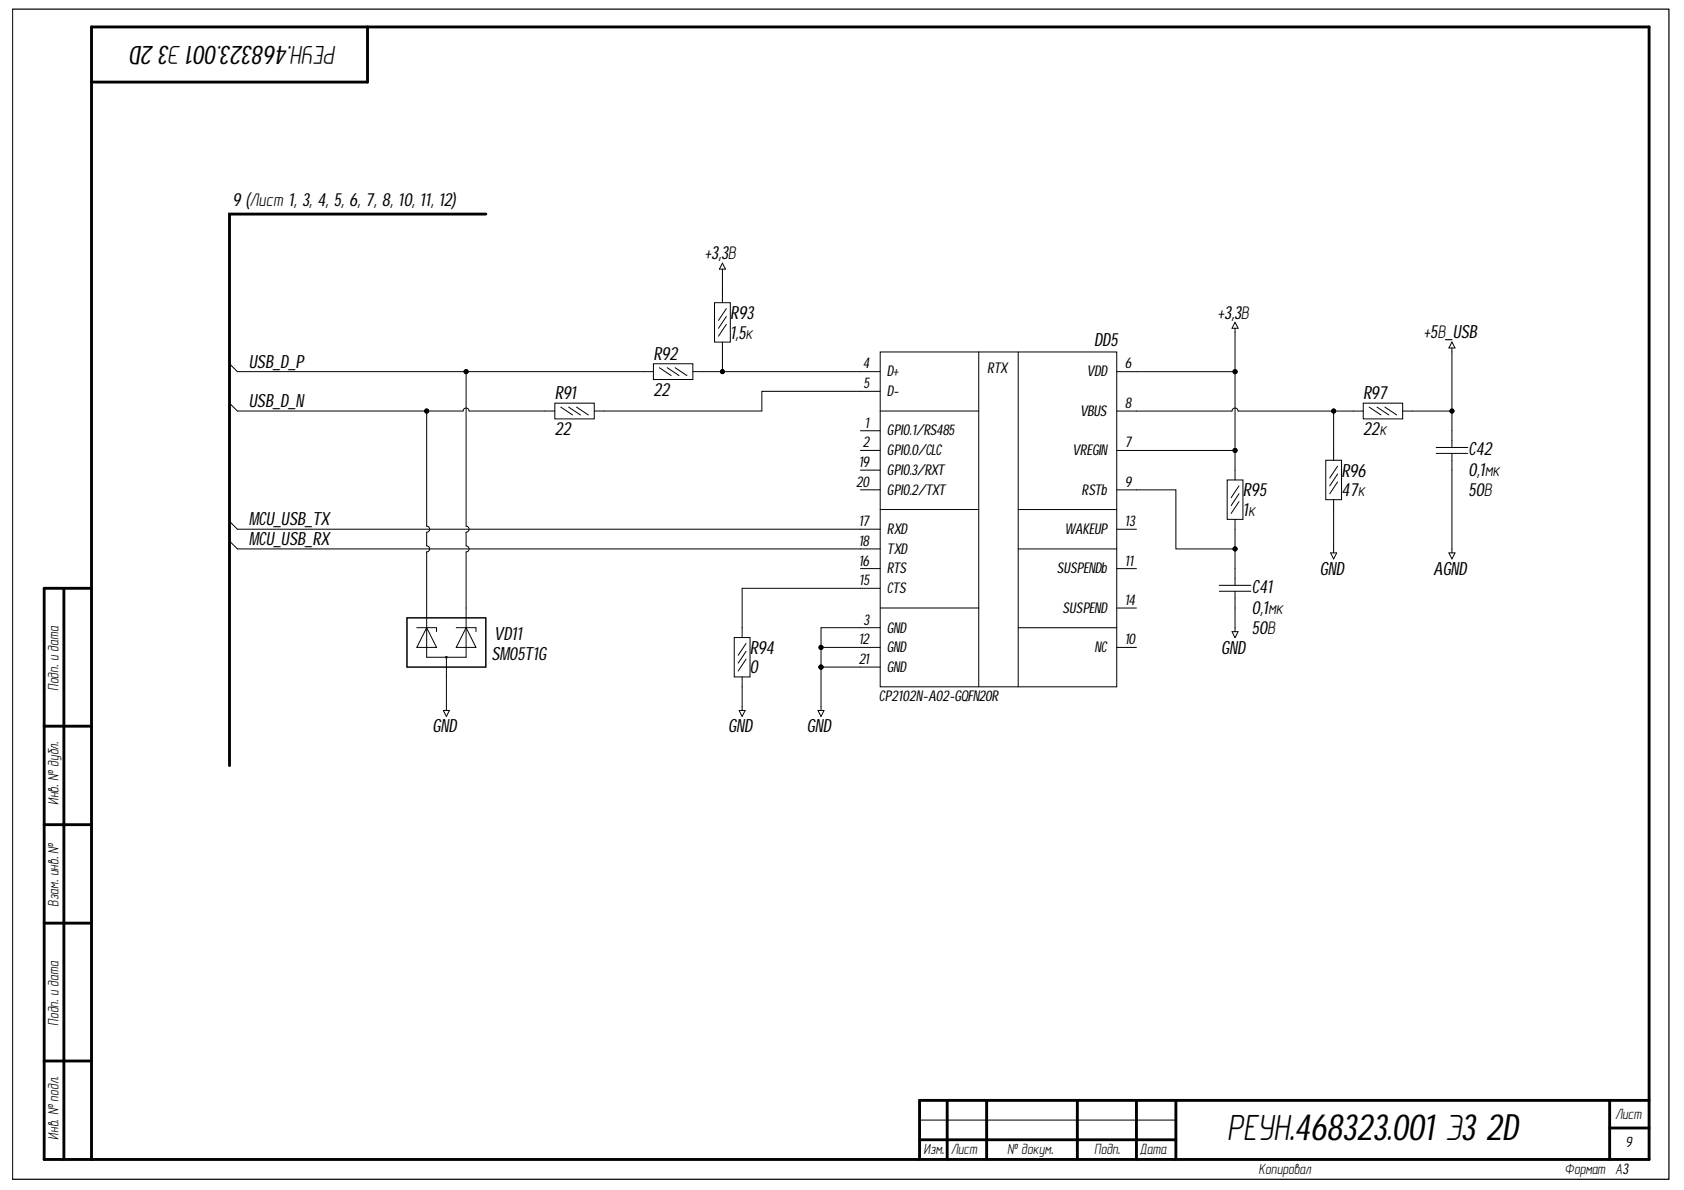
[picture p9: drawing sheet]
<svg xmlns="http://www.w3.org/2000/svg" width="297mm" height="210mm" viewBox="0 0 297 210" stroke-linecap="round" stroke-linejoin="round" font-family="sans-serif">
<g fill="none" stroke="#000" stroke-width=".18">
<path d="M2.2 1.6h292.2v206.4h-292.2zM235.2 79.5v1.7M238.7 72.5h1.8M240.5 71.1h6.9v2.8h-6.9zM241.5 71.8l2.1 1.4M242.9 71.8l2.1 1.4M244.3 71.8l2.1 1.4M247.4 72.5h1.7M253.3 78.9h5.6M253.3 80h5.6M256.1 76v2.9M256.1 80v2.9"/>
<path d="M216.5 84.7h2.7v6.9h-2.7zM217.8 82.9v1.8M217.8 91.6v1.8M218.5 87.1l-1.3 2.1M218.5 88.5l-1.3 2.1M218.5 85.7l-1.3 2.1M233.9 81.2h2.7v6.9h-2.7zM235.2 88.1v1.8M235.9 83.6l-1.4 2.1M235.9 85l-1.4 2.1M235.9 82.2l-1.4 2.1M215.1 103.2h5.5"/>
<path d="M215.1 104.3h5.5M217.8 100.3v2.9M217.8 104.3v3M162.2 197.6h45.2"/>
</g>
<g fill="none" stroke="#000" stroke-width=".51">
<path d="M64.8 4.8v9.7h-48.7M11.3 103.8v100.7M16.1 103.8h-8.3v100.7h283.1v-199.7h-274.8v199.7M7.8 128.1h8.3M7.8 145.5h8.3M7.8 162.8h8.3M7.8 187.1h8.3M162.2 194.1v10.4M162.2 194.1h128.7M167.1 194.1v10.4M174 194.1v10.4M190 194.1v10.4"/>
<path d="M200.5 194.1v10.4M207.4 194.1v10.4M283.9 194.1v10.4M283.9 199h7M162.2 201h45.2"/>
</g>
<path d="M71.8 109h13.9v8.7h-13.9z" fill-rule="evenodd" fill="#fff"/>
<path d="M71.8 109h13.9v8.7h-13.9zM73.5 110.7h3.5v.7M75.3 110.7l1.7 3.5h-3.5zM75.3 107.2v7M78.7 117.7v1.7M80.5 110.7h3.5v.7M82.2 110.7l1.8 3.5h-3.5zM82.2 107.2v7" fill="none" stroke="#000" stroke-width=".18"/>
<circle cx="78.7" cy="115.9" r=".14" fill="#fff"/>
<g fill="none" stroke="#000" stroke-width=".18">
<path d="M126 53.4h2.8v6.9h-2.8zM127.4 51.7v1.7M128.1 55.8l-1.4 2.1M128.1 57.2l-1.4 2.1M128.1 54.4l-1.4 2.1M96.1 72.5h1.8M97.9 71.1h6.9v2.8h-6.9zM98.9 71.8l2.1 1.4M100.3 71.8l2.1 1.4M101.7 71.8l2.1 1.4M104.8 72.5h1.8M113.5 65.6h1.8"/>
<path d="M115.3 64.2h6.9v2.7h-6.9zM116.3 64.9l2.1 1.3M117.7 64.9l2.1 1.3M119.1 64.9l2.1 1.3M122.2 65.6h1.8M127.4 60.3v1.8M255.6 97.5h1l-.5 1.1zM256.1 96.8v.7M71.8 109h13.9v8.7h-13.9zM75.3 114.2v1.7h6.9v-1.7M78.7 115.9v1.8M217.3 111.4h1.1l-.6 1.1z"/>
<path d="M217.8 110.7v.7"/>
<circle cx="78.7" cy="115.9" r=".14"/>
</g>
<path d="M155.3 62.1h41.7v59h-41.7z" fill-rule="evenodd" fill="#fff"/>
<g fill="none" stroke="#000" stroke-width=".18">
<path d="M127.4 46.4l.6 1.1h-1.1zM127.4 47.5v4.2M217.8 57.9v7.7h-20.8M217.8 56.8l.6 1.1h-1.1zM40.5 71.1l1.4 1.4h39.8a.53 .53 0 0 1 .5-.5 .53 .53 0 0 1 .5 .5h13.4M40.5 64.2l1.4 1.4h71.6M75.3 72.5v20.3a.53 .53 0 0 1 .5 .5 .53 .53 0 0 1-.5 .6v2.4a.53 .53 0 0 1 .5 .5 .53 .53 0 0 1-.5 .6v9.8M82.2 65.6v27.2a.53 .53 0 0 1 .5 .5 .53 .53 0 0 1-.5 .6v2.4a.53 .53 0 0 1 .5 .5 .53 .53 0 0 1-.5 .6v9.8M124 65.6h31.3M127.4 62.1v3.5M151.8 79.5h3.5M151.8 76h3.5"/>
<path d="M155.3 69h-20.9v3.5h-27.8M155.3 72.5h17.3M155.3 62.1h41.7v59h-41.7zM172.6 62.1v59M179.6 62.1v59M197 72.5h20.3a.53 .53 0 0 1 .6-.5 .53 .53 0 0 1 .5 .5h16.8M217.8 65.6v13.9h-20.8M217.8 79.5v3.4M238.7 72.5h-3.5v7M249.1 72.5h7v3.5M256.1 60.3l.5 1.1h-1zM256.1 61.4v11.1"/>
<path d="M40.5 92l1.4 1.3h113.4M40.5 95.4l1.4 1.4h113.4M151.8 86.4h3.5M151.8 82.9h3.5M155.3 89.9h17.3M179.6 96.8h17.4M179.6 89.9h17.4M197 86.4h10.4v10.4h10.4v-3.4M197 93.4h3.5M217.8 96.8v3.5M234.7 97.5h1.1l-.6 1.1zM235.2 89.9v7.6"/>
<path d="M256.1 82.9v13.9M78.7 119.4v5.9M129.5 112.5h2.8v6.9h-2.8zM130.9 119.4v5.9M131.6 114.9l-1.4 2.1M131.6 116.3l-1.4 2.1M131.6 113.5l-1.4 2.1M144.8 117.7h10.5M144.8 117.7v7.6M151.8 100.3h3.5M155.3 110.7h-10.5v3.5M155.3 114.2h-10.5v3.5"/>
<path d="M155.3 103.8h-24.4v8.7M155.3 107.2h17.3M179.6 110.7h17.4M197 100.3h3.5M197 107.3h3.5M197 114.2h3.5M217.8 107.3v3.4M78.2 125.3h1.1l-.6 1.1zM130.4 125.3h1l-.5 1.1zM144.3 125.3h1l-.5 1.1z"/>
<circle cx="75.3" cy="72.5" r=".35"/>
<circle cx="82.2" cy="65.6" r=".35"/>
<circle cx="127.4" cy="65.6" r=".35"/>
<circle cx="217.9" cy="79.5" r=".35"/>
<circle cx="217.9" cy="65.6" r=".35"/>
<circle cx="235.2" cy="72.5" r=".35"/>
<circle cx="256.1" cy="72.5" r=".35"/>
<circle cx="217.9" cy="96.8" r=".35"/>
<circle cx="144.8" cy="117.7" r=".35"/>
<circle cx="144.8" cy="114.2" r=".35"/>
</g>
<g fill="#000">
<circle cx="75.3" cy="72.5" r=".35"/>
<circle cx="82.2" cy="65.6" r=".35"/>
<circle cx="127.4" cy="65.6" r=".35"/>
<circle cx="217.9" cy="79.5" r=".35"/>
<circle cx="217.9" cy="65.6" r=".35"/>
<circle cx="235.2" cy="72.5" r=".35"/>
<circle cx="256.1" cy="72.5" r=".35"/>
<circle cx="217.9" cy="96.8" r=".35"/>
<circle cx="144.8" cy="117.7" r=".35"/>
<circle cx="144.8" cy="114.2" r=".35"/>
</g>
<path d="M85.7 37.8h-45.2v97.2" fill="none" stroke="#000" stroke-width=".51"/>
<text font-size="6.5" x="216.4" y="201.1">РЕУН.468323.001 Э3 2D</text>
<g font-size="4.6">
<text x="27.1" y="8.2" transform="rotate(-180 27.1 8.2)">2D</text>
<text x="59.4" y="8.2" transform="rotate(-180 59.4 8.2)">РЕУН.468323.001 Э3</text>
</g>
<g font-size="3.3">
<text x="41" y="36.3">9 (Лист 1, 3, 4, 5, 6, 7, 8, 10, 11, 12)</text>
<text x="124.3" y="45.7">+3,3В</text>
<text x="128.8" y="59.7">1,5к</text>
<text x="128.8" y="56.3">R93</text>
<text x="214.8" y="56.2">+3,3В</text>
<text x="251.2" y="59.6">+5В_USB</text>
<text x="43.9" y="64.9">USB_D_P</text>
<text x="115.3" y="63.4">R92</text>
<text x="193" y="61.1">DD5</text>
<text x="43.9" y="71.8">USB_D_N</text>
<text x="97.8" y="70.4">R91</text>
<text x="115.3" y="69.8">22</text>
<text x="240.4" y="70.4">R97</text>
<text x="97.8" y="76.7">22</text>
<text x="240.4" y="76.7">22к</text>
<text x="259" y="83.9">0,1мк</text>
<text x="259" y="80.3">C42</text>
<text x="219.2" y="87.5">R95</text>
<text x="236.6" y="87.5">47к</text>
<text x="236.6" y="84.1">R96</text>
<text x="259" y="87.4">50В</text>
<text x="43.9" y="92.7">MCU_USB_TX</text>
<text x="219.2" y="91">1</text>
<text x="220.1" y="91">к</text>
<text x="43.9" y="96.1">MCU_USB_RX</text>
<text x="232.8" y="101.4">GND</text>
<text x="252.9" y="101.4">AGND</text>
<text x="220.8" y="104.7">C41</text>
<text x="87.2" y="112.9">VD11</text>
<text x="220.8" y="108.2">0,1мк</text>
<text x="220.8" y="111.8">50В</text>
<text x="86.7" y="116.3">SM05T1G</text>
<text x="132.3" y="118.8">0</text>
<text x="132.3" y="115.3">R94</text>
<text x="215.4" y="115.3">GND</text>
<text x="76.3" y="129.2">GND</text>
<text x="128.5" y="129.2">GND</text>
<text x="142.3" y="129.2">GND</text>
</g>
<g font-size="2.7">
<text x="152.2" y="65">4</text>
<text x="174.1" y="65.7">RTX</text>
<text x="198.4" y="65">6</text>
<text x="152.3" y="68.4">5</text>
<text x="156.5" y="66.4">D+</text>
<text x="156.5" y="69.9">D-</text>
<text x="191.7" y="66.4">VDD</text>
<text x="198.4" y="72">8</text>
<text x="152.6" y="75.4">1</text>
<text x="156.5" y="76.8">GPIO.1/RS485</text>
<text x="190.5" y="73.3">VBUS</text>
<text x="151.5" y="82.4">19</text>
<text x="152.2" y="78.9">2</text>
<text x="156.5" y="80.3">GPIO.0/CLC</text>
<text x="156.5" y="83.8">GPIO.3/RXT</text>
<text x="189.2" y="80.3">VREGIN</text>
<text x="198.4" y="78.9">7</text>
<text x="151" y="85.8">20</text>
<text x="156.5" y="87.3">GPIO.2/TXT</text>
<text x="190.8" y="87.3">RSTb</text>
<text x="198.4" y="85.8">9</text>
<text x="151.5" y="92.8">17</text>
<text x="156.5" y="94.2">RXD</text>
<text x="187.8" y="94.2">WAKEUP</text>
<text x="198.4" y="92.8">13</text>
<text x="151.5" y="96.2">18</text>
<text x="151.5" y="99.8">16</text>
<text x="156.5" y="97.7">TXD</text>
<text x="156.5" y="101.1">RTS</text>
<text x="186.4" y="101.1">SUSPENDb</text>
<text x="198.4" y="99.8">11</text>
<text x="151.5" y="103.2">15</text>
<text x="156.5" y="104.6">CTS</text>
<text x="198.4" y="106.7">14</text>
<text x="151.5" y="113.6">12</text>
<text x="152.3" y="110.2">3</text>
<text x="156.5" y="111.6">GND</text>
<text x="187.4" y="108.1">SUSPEND</text>
<text x="198.4" y="113.6">10</text>
<text x="151.5" y="117.1">21</text>
<text x="156.5" y="115.1">GND</text>
<text x="156.5" y="118.5">GND</text>
<text x="193.1" y="115.1">NC</text>
<text x="10.3" y="121.9" transform="rotate(-90 10.3 121.9)">Подп. и дата</text>
<text x="155" y="123.6">CP2102N-A02-GQFN20R</text>
<text x="10.3" y="142" transform="rotate(-90 10.3 142)">Инв. № дубл.</text>
<text x="10.3" y="160" transform="rotate(-90 10.3 160)">Взам. инв. №</text>
<text x="10.3" y="181" transform="rotate(-90 10.3 181)">Подп. и дата</text>
<text x="284.9" y="197.3">Лист</text>
<text x="10.3" y="201.1" transform="rotate(-90 10.3 201.1)">Инв. № подл.</text>
<text x="162.9" y="203.6">Изм.</text>
<text x="167.7" y="203.6">Лист</text>
<text x="177.7" y="203.6">№ докум.</text>
<text x="193" y="203.6">Подп.</text>
<text x="201" y="203.6">Дата</text>
<text x="286.7" y="202.2">9</text>
<text x="222" y="207.1">Копировал</text>
<text x="275.9" y="207.1">Формат А3</text>
</g>
</svg>
